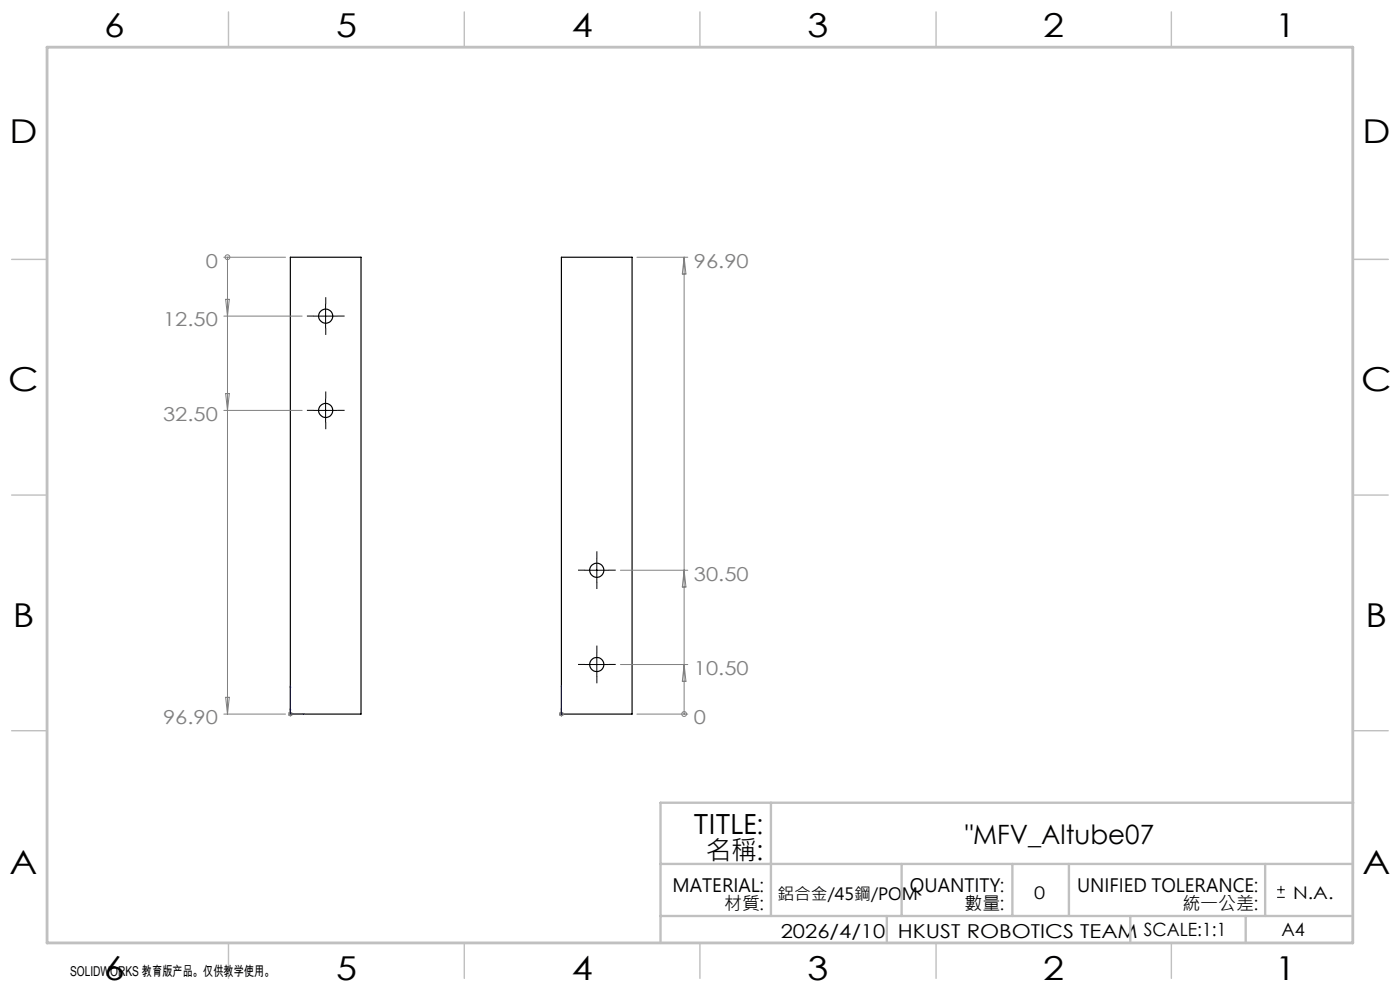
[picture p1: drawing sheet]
<svg xmlns="http://www.w3.org/2000/svg" width="297mm" height="210mm" viewBox="0 0 297 210" stroke-linecap="round" stroke-linejoin="round" font-family="sans-serif">
<g fill="none" stroke="#000" stroke-width=".25">
<path d="M61.6 54.6h15v96.9h-15zM119.1 54.6h15v96.9h-15z"/>
<circle cx="69.1" cy="67.1" r="1.49"/>
<circle cx="69.1" cy="87.1" r="1.49"/>
<circle cx="126.6" cy="121" r="1.5"/>
<circle cx="126.6" cy="140.9" r="1.51"/>
</g>
<path d="M66.6 67.1h5M69.1 64.5v5.1M66.6 87.1h5M69.1 84.6v5M126.6 118.5v5M124.1 121h5M126.6 138.5v5M124.1 141h5M270.9 190.4h1.7M270.9 188.7h1.7M271.7 187.9v1.6" fill="none" stroke="#000" stroke-width=".21"/>
<g fill="none" stroke="#808080" stroke-width=".21">
<path d="M47.5 54.6h13.1M48.3 54.6h.1M48.3 54.6v96.9M135.1 54.6h10.8M145.1 54.6v96.9M145.1 54.6l.4 3.5h-.8zM47.5 67.1h16.6M47.9 63.5h.7l-.3 3.6zM47.5 87.1h16.6M47.9 83.5h.7l-.3 3.6zM131.6 121h14.3M145.1 121l.4 3.5h-.8z"/>
<path d="M47.5 151.5h13.1M47.9 147.9h.7l-.3 3.6zM61.1 151.5h1M61.2 151.1l.7 .7M61.6 150.9v1.1M61.9 151.1l-.7 .7M118.6 151.5h1M118.7 151.1l.8 .7M119.1 150.9v1.1M119.5 151.1l-.8 .7M131.6 141h14.3M135.1 151.5h10.8"/>
<path d="M145.1 151.5h.1M145.1 141l.4 3.5h-.8z"/>
<circle cx="48.3" cy="54.6" r=".5"/>
<circle cx="145.1" cy="151.5" r=".51"/>
</g>
<path d="M61.6 145.5l.1 .3h-.2zM61.6 150.3l.1 .3h-.2zM61.6 145.5v6h3M61.9 151.4l.3 .1h-.3zM64.3 151.4l.3 .1h-.3zM119.1 151.4v.1zM119.1 145.5v.3v-.3M119.1 150.3v.3v-.3M119.1 151.5h.1M119.1 145.5v6" fill="none" stroke="#00f" stroke-width=".21"/>
<g fill="none" stroke="#000" stroke-width=".21" stroke-dasharray="15.2 1.3 1.3 1.3" stroke-linecap="butt">
<path d="M66.6 67h-1.5M69.1 64.5v-1.5M69.1 69.5v1.5M71.6 67h1.5M66.6 87h-1.5M69.1 84.5v-1.5M69.1 89.5v1.5M71.6 87h1.5M126.6 118.4v-1.5M124.1 120.9h-1.5M126.6 138.4v-1.5M126.6 123.4v1.5"/>
<path d="M129.1 120.9h1.5M124.1 140.9h-1.5M126.6 143.4v1.5M129.1 140.9h1.5"/>
</g>
<path d="M287 55h7.5M287 144.8v55.2h-187.2" fill="none" stroke="#c0c0c0" stroke-width=".21"/>
<path d="M163.5 170.3v24M287.1 170.3h-147v29.7M140.1 194.3h146.5M140.1 183.3h146.9M188.1 194.3v5.7M191.3 183.3v11M214.8 183.3v11M226.8 183.3v11M239.8 194.3v5.7M264.3 194.3v5.7M268.4 183.3v11" fill="none" stroke="#c0c0c0" stroke-width=".5"/>
<g fill="none" stroke="#c0c0c0" stroke-width=".3">
<path d="M48.5 2.5v7.5M98.5 2.5v7.5M148.5 2.5v7.5M198.6 2.5v7.5M248.5 2.5v7.5M2.5 55h7.5M287 55h7.5M2.5 105h7.5M287 105h7.5M2.5 155h7.5M287 155h7.5M48.5 200v7.5"/>
<path d="M98.5 200v7.5M148.5 200v7.5M198.6 200v7.5M248.5 200v7.5"/>
</g>
<path d="M10 10h277v190h-277z" fill="none" stroke="#c0c0c0" stroke-width=".6"/>
<g fill="#00f">
<path d="M64.3 151.4l.3 .1h-.3zM61.6 145.5l.1 .3h-.2z"/>
<path d="M61.9 151.4l.3 .1h-.3zM61.6 150.3l.1 .3h-.2zM119.1 151.4v.1zM119.1 145.5v.3zM119.1 151.4v.1zM119.1 150.3v.3z"/>
</g>
<g font-size="7">
<text x="22.1" y="7.9">6</text>
<text x="71.3" y="7.9">5</text>
<text x="121.3" y="7.9">4</text>
<text x="171.3" y="7.9">3</text>
<text x="221.3" y="7.9">2</text>
<text x="270.5" y="7.9">1</text>
<text x="2" y="30.4">D</text>
<text x="289" y="30.4">D</text>
<text x="1.7" y="82.9">C</text>
<text x="288.8" y="82.9">C</text>
<text x="2.7" y="132.9">B</text>
<text x="289.7" y="132.9">B</text>
<text x="2" y="185.4">A</text>
<text x="289" y="185.4">A</text>
<text x="22.1" y="207.9">6</text>
<text x="71.3" y="207.9">5</text>
<text x="121.3" y="207.9">4</text>
<text x="171.3" y="207.9">3</text>
<text x="221.3" y="207.9">2</text>
<text x="270.5" y="207.9">1</text>
</g>
<g font-size="5.6">
<text x="147.2" y="176.9">TITLE:</text>
<text x="204.7" y="178.9">&quot;MFV_Altube07</text>
<text x="149.6" y="182.5">名稱:</text>
</g>
<g font-size="4.1" fill="#808080">
<text x="43.6" y="56.7">0</text>
<text x="147.2" y="56.7">96.90</text>
<text x="34.6" y="69.2">12.50</text>
<text x="34.6" y="89.2">32.50</text>
<text x="147.2" y="123.1">30.50</text>
<text x="147.2" y="143.1">10.50</text>
<text x="34.6" y="153.6">96.90</text>
<text x="147.2" y="153.6">0</text>
</g>
<g font-size="4.1">
<text x="165.6" y="199">2026/4/10</text>
<text x="190.5" y="199">HKUST ROBOTICS TEAM SCALE:1:1</text>
</g>
<g font-size="3.9">
<text x="142.7" y="189.2">MATERIAL:</text>
<text x="193" y="189.2">QUANTITY:</text>
<text x="228.5" y="189.2">UNIFIED TOLERANCE:</text>
<text x="153.6" y="193.1">材質:</text>
<text x="204.6" y="193.1">數量:</text>
<text x="250.8" y="193.1">統一公差:</text>
<text x="271.9" y="198.6">A4</text>
</g>
<g font-size="3.7">
<text x="219.4" y="190.7">0</text>
<text x="274.3" y="190.7">N.A.</text>
</g>
<text font-size="3.6" x="164.9" y="190.8">鋁合金/45鋼/POM</text>
<text font-size="2.9" x="14.9" y="207.1">SOLIDWORKS 教育版产品。仅供教学使用。</text>
</svg>
